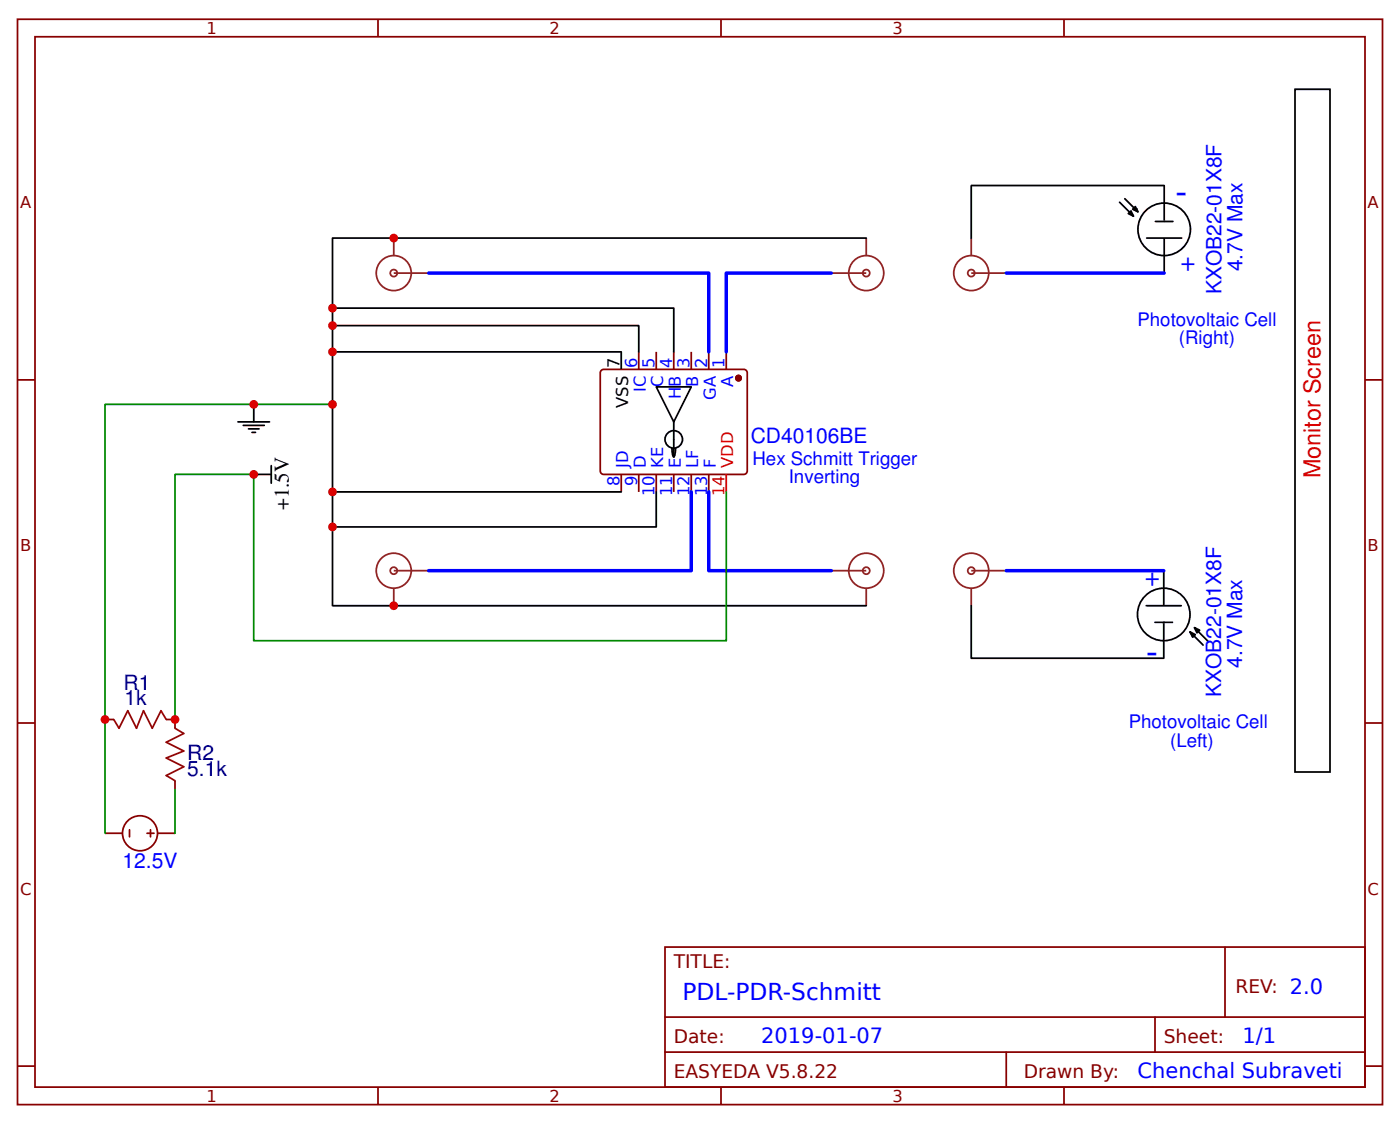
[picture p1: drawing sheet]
<svg xmlns="http://www.w3.org/2000/svg" width="212mm" height="170mm" viewBox="0 0 212 170" stroke-linecap="round" stroke-linejoin="round" font-family="sans-serif">
<g fill="none" stroke="#800" stroke-width=".26">
<path d="M2.6 2.9h206.4v164.1h-206.4zM5.3 5.6h201.1v158.7h-201.1zM57.1 2.9v2.7M109 2.9v2.7M160.9 2.9v2.7M2.6 57.4h2.7M91 55.9h21.7l.3 .5-.1 15-.5 .3-21.4-.1-.2-.4v-14.8zM96.6 53.2v2.6M99.2 53.2v2.6M101.9 53.2v2.6M104.5 53.2v2.6M107.2 53.2v2.6"/>
<path d="M109.8 53.2v2.6M206.4 57.4h2.6M93.9 71.7v2.6M96.6 71.7v2.6M99.2 71.7v2.6M101.9 71.7v2.6M104.5 71.7v2.6M107.2 71.7v2.6M2.6 109.3h2.7M206.4 109.3h2.6M100.5 143.1h105.9v21.2h-105.9zM100.5 153.7h105.9"/>
<path d="M100.5 159h105.9M152.1 159v5.3M174.6 153.7v5.3M185.2 143.1v10.6M2.6 161.1h2.7M57.1 164.3v2.7M109 164.3v2.7M160.9 164.3v2.7M206.4 161.1h2.6"/>
</g>
<circle cx="111.7" cy="57.1" r=".4" fill="#800" stroke="#800" stroke-width=".26"/>
<path d="M93.9 53.2v2.6M99.2 58.5h5.3l-2.6 5.3zM101.9 66.4a3.4 3.4 0 0 1 0 2.7 3.4 3.4 0 0 1 0-2.7z" fill="none" stroke="#000" stroke-width=".26"/>
<path d="M109.8 71.7v2.6" fill="none" stroke="#f00" stroke-width=".26"/>
<circle cx="101.9" cy="66.4" r="1.32" fill="#fff" stroke="#000" stroke-width=".26"/>
<g fill="none" stroke="#000" stroke-width=".26">
<path d="M101.9 63.8v5.3"/>
<circle cx="176" cy="34.7" r="4"/>
</g>
<g fill="#fff" stroke="#000" stroke-width=".26">
<path d="M170.1 30l1.9 2z"/>
<path d="M169.3 30.6l2 1.9z"/>
</g>
<path d="M170.6 32.3l.4-.4 .4 .8zM171.6 31.2l.4 .8-.7-.4z" fill="#000" stroke="#000" stroke-width=".26"/>
<g fill="none" stroke="#000" stroke-width=".26">
<path d="M171.8 31.6h.1M173.4 36h5.3M174.7 33.5h2.6M176 28v5.3M176 36v5.3"/>
<circle cx="175.9" cy="92.9" r="4"/>
</g>
<g fill="#fff" stroke="#000" stroke-width=".26">
<path d="M179.9 95.5l2 2z"/>
<path d="M180.7 95l2 2z"/>
</g>
<path d="M179.9 95.5l.8 .4-.4 .4zM180.6 94.9l.8 .3-.4 .4z" fill="#000" stroke="#000" stroke-width=".26"/>
<g fill="none" stroke="#000" stroke-width=".26">
<path d="M195.8 13.5h5.3v103.2h-5.3zM131 36h-80.7v55.5h80.7M176 28h-29.2v8M50.3 46.6h51.6v6.6M50.3 49.2h46.3v4M50.3 53.2h43.6M36 63.8h4.7M36.8 64.3h3.2M37.6 64.8h1.6M38.1 65.4h.5M38.4 61.1v2.7M38.4 71.7h2.6"/>
<path d="M41 70.4v2.6M50.3 74.3h43.6M99.2 74.3v5.3h-48.9M146.8 91.5v8h29.1v-5.3M173.3 91.5h5.3M174.6 94.1h2.7M175.9 86.3v5.2M180.2 95.9h.1"/>
</g>
<g fill="none" stroke="#8d2323" stroke-width=".26">
<path d="M59.5 36v2.6M131 36v2.6M146.8 36v2.6M59.5 41.3h5.3M125.7 41.3h5.3M146.8 41.3h5.3M59.5 86.3h5.3M59.5 88.9v2.6M125.7 86.3h5.3M131 88.9v2.6M146.8 86.3h5.3M146.8 88.9v2.6"/>
<circle cx="59.5" cy="41.3" r="2.65"/>
<circle cx="59.5" cy="41.3" r=".53"/>
<circle cx="131" cy="41.3" r="2.65"/>
<circle cx="131" cy="41.3" r=".53"/>
<circle cx="146.8" cy="41.3" r="2.65"/>
<circle cx="146.8" cy="41.3" r=".53"/>
<circle cx="59.5" cy="86.3" r="2.65"/>
<circle cx="59.5" cy="86.3" r=".53"/>
<circle cx="131" cy="86.3" r="2.65"/>
<circle cx="131" cy="86.3" r=".53"/>
<circle cx="146.8" cy="86.3" r="2.65"/>
<circle cx="146.8" cy="86.3" r=".53"/>
</g>
<path d="M64.8 41.3h42.4v11.9M125.7 41.3h-15.9v11.9M152.1 41.3h23.9M104.5 74.3v12h-39.7M107.2 74.3v12h18.5M152.1 86.3h23.8" fill="none" stroke="#00f" stroke-width=".53"/>
<path d="M50.3 61.1h-34.4v64.8M109.8 74.3v22.5h-71.4v-25.1h-11.9v37M26.5 119.3v6.6" fill="none" stroke="#080" stroke-width=".26"/>
<g fill="none" stroke="#800" stroke-width=".26">
<path d="M15.9 108.7h1.3M25.1 108.7h1.4v1.4M26.5 118v1.3M15.9 125.9h2.6M19.6 125.4v1.1M22.2 125.9h1.1M22.8 125.4v1.1M23.8 125.9h2.7"/>
<circle cx="21.2" cy="125.9" r="2.65"/>
</g>
<path d="M17.2 108.7l.8 1.4 1.3-2.7 1.3 2.7 1.1-2.7 1.3 2.7 1.3-2.7 .8 1.3M26.5 110.1l1.3 .8-2.7 1.3 2.7 1.3-2.7 1.1 2.7 1.3-2.7 1.3 1.4 .8" fill="none" stroke="#a00000" stroke-width=".26"/>
<g fill="#c00">
<circle cx="38.4" cy="71.7" r=".66"/>
<circle cx="26.5" cy="108.7" r=".66"/>
<circle cx="15.9" cy="108.7" r=".66"/>
<circle cx="50.3" cy="79.6" r=".66"/>
<circle cx="50.3" cy="53.2" r=".66"/>
<circle cx="50.3" cy="46.6" r=".66"/>
<circle cx="59.5" cy="36" r=".66"/>
<circle cx="59.5" cy="91.5" r=".66"/>
<circle cx="50.3" cy="49.2" r=".66"/>
<circle cx="50.3" cy="74.3" r=".66"/>
<circle cx="50.3" cy="61.1" r=".66"/>
<circle cx="38.4" cy="61.1" r=".66"/>
</g>
<g font-size="4.9" fill="#00f">
<text x="177.7" y="30.7">-</text>
<text x="173.3" y="100.3">-</text>
</g>
<text font-size="3.5" fill="#f00" x="199.6" y="72.3" transform="rotate(-90 199.6 72.3)">Monitor Screen</text>
<text font-size="3.5" fill="#00f" x="103.2" y="151.1">PDL-PDR-Schmitt</text>
<g font-size="3.2" fill="#00f">
<text x="180.6" y="41.2" transform="rotate(-90 180.6 41.2)">+</text>
<text x="187.9" y="41" transform="rotate(-90 187.9 41)">4.7V Max</text>
<text x="184.7" y="44.5" transform="rotate(-90 184.7 44.5)">KXOB22-01X8F</text>
<text x="113.5" y="67">CD40106BE</text>
<text x="175.2" y="88.9" transform="rotate(-90 175.2 88.9)">+</text>
<text x="187.8" y="101" transform="rotate(-90 187.8 101)">4.7V Max</text>
<text x="184.6" y="105.4" transform="rotate(-90 184.6 105.4)">KXOB22-01X8F</text>
<text x="18.5" y="131.2">12.5V</text>
<text x="115.1" y="157.7">2019-01-07</text>
<text x="187.9" y="157.7">1/1</text>
<text x="172" y="163">Chenchal Subraveti</text>
</g>
<text font-size="3.2" x="43.7" y="77.1" transform="rotate(-90 43.7 77.1)">+1.5V</text>
<g font-size="3.2" fill="#000080">
<text x="18.7" y="104.2">R1</text>
<text x="18.8" y="106.6">1k</text>
<text x="28.3" y="117.3">5.1k</text>
<text x="28.3" y="114.9">R2</text>
</g>
<g font-size="2.8" fill="#00f">
<text x="172" y="49.2">Photovoltaic Cell</text>
<text x="178.2" y="52">(Right)</text>
<text x="113.8" y="70.2">Hex Schmitt Trigger</text>
<text x="119.3" y="73.1">Inverting</text>
<text x="170.7" y="110.1">Photovoltaic Cell</text>
<text x="176.9" y="112.9">(Left)</text>
</g>
<g font-size="2.8" fill="#800">
<text x="101.9" y="146.3">TITLE:</text>
<text x="186.8" y="150">REV: 2.0</text>
<text x="101.9" y="157.7">Date:</text>
<text x="175.9" y="157.7">Sheet:</text>
<text x="101.9" y="163">EASYEDA V5.8.22</text>
<text x="154.8" y="163">Drawn By:</text>
</g>
<g font-size="2.5" fill="#800">
<text x="31.2" y="5.2">1</text>
<text x="83.1" y="5.2">2</text>
<text x="134.9" y="5.2">3</text>
<text x="3" y="31.5">A</text>
<text x="206.8" y="31.5">A</text>
<text x="3" y="83.3">B</text>
<text x="206.8" y="83.3">B</text>
<text x="3" y="135.2">C</text>
<text x="206.8" y="135.2">C</text>
<text x="31.2" y="166.6">1</text>
<text x="83.1" y="166.6">2</text>
<text x="134.9" y="166.6">3</text>
</g>
<g font-size="2.5">
<text x="93.7" y="55.7" transform="rotate(-90 93.7 55.7)">7</text>
<text x="95" y="61.6" transform="rotate(-90 95 61.6)">VSS</text>
</g>
<g font-size="2.5" fill="#00f">
<text x="96.3" y="55.7" transform="rotate(-90 96.3 55.7)">6</text>
<text x="97.6" y="59.3" transform="rotate(-90 97.6 59.3)">IC</text>
<text x="99" y="55.7" transform="rotate(-90 99 55.7)">5</text>
<text x="100.3" y="58.5" transform="rotate(-90 100.3 58.5)">C</text>
<text x="101.6" y="55.7" transform="rotate(-90 101.6 55.7)">4</text>
<text x="104.2" y="55.7" transform="rotate(-90 104.2 55.7)">3</text>
<text x="105.6" y="58.5" transform="rotate(-90 105.6 58.5)">B</text>
<text x="106.9" y="55.7" transform="rotate(-90 106.9 55.7)">2</text>
<text x="109.5" y="55.7" transform="rotate(-90 109.5 55.7)">1</text>
<text x="110.9" y="58.5" transform="rotate(-90 110.9 58.5)">A</text>
<text x="102.9" y="60.4" transform="rotate(-90 102.9 60.4)">HB</text>
<text x="108.2" y="60.4" transform="rotate(-90 108.2 60.4)">GA</text>
<text x="95" y="70.7" transform="rotate(-90 95 70.7)">JD</text>
<text x="97.6" y="70.7" transform="rotate(-90 97.6 70.7)">D</text>
<text x="100.3" y="70.7" transform="rotate(-90 100.3 70.7)">KE</text>
<text x="102.9" y="70.7" transform="rotate(-90 102.9 70.7)">E</text>
<text x="105.6" y="70.7" transform="rotate(-90 105.6 70.7)">LF</text>
<text x="108.2" y="70.7" transform="rotate(-90 108.2 70.7)">F</text>
<text x="93.7" y="73.4" transform="rotate(-90 93.7 73.4)">8</text>
<text x="96.3" y="73.4" transform="rotate(-90 96.3 73.4)">9</text>
<text x="99" y="75" transform="rotate(-90 99 75)">10</text>
<text x="101.6" y="75" transform="rotate(-90 101.6 75)">11</text>
<text x="104.2" y="75" transform="rotate(-90 104.2 75)">12</text>
<text x="106.9" y="75" transform="rotate(-90 106.9 75)">13</text>
</g>
<g font-size="2.5" fill="#f00">
<text x="110.9" y="70.7" transform="rotate(-90 110.9 70.7)">VDD</text>
<text x="109.5" y="75" transform="rotate(-90 109.5 75)">14</text>
</g>
</svg>
